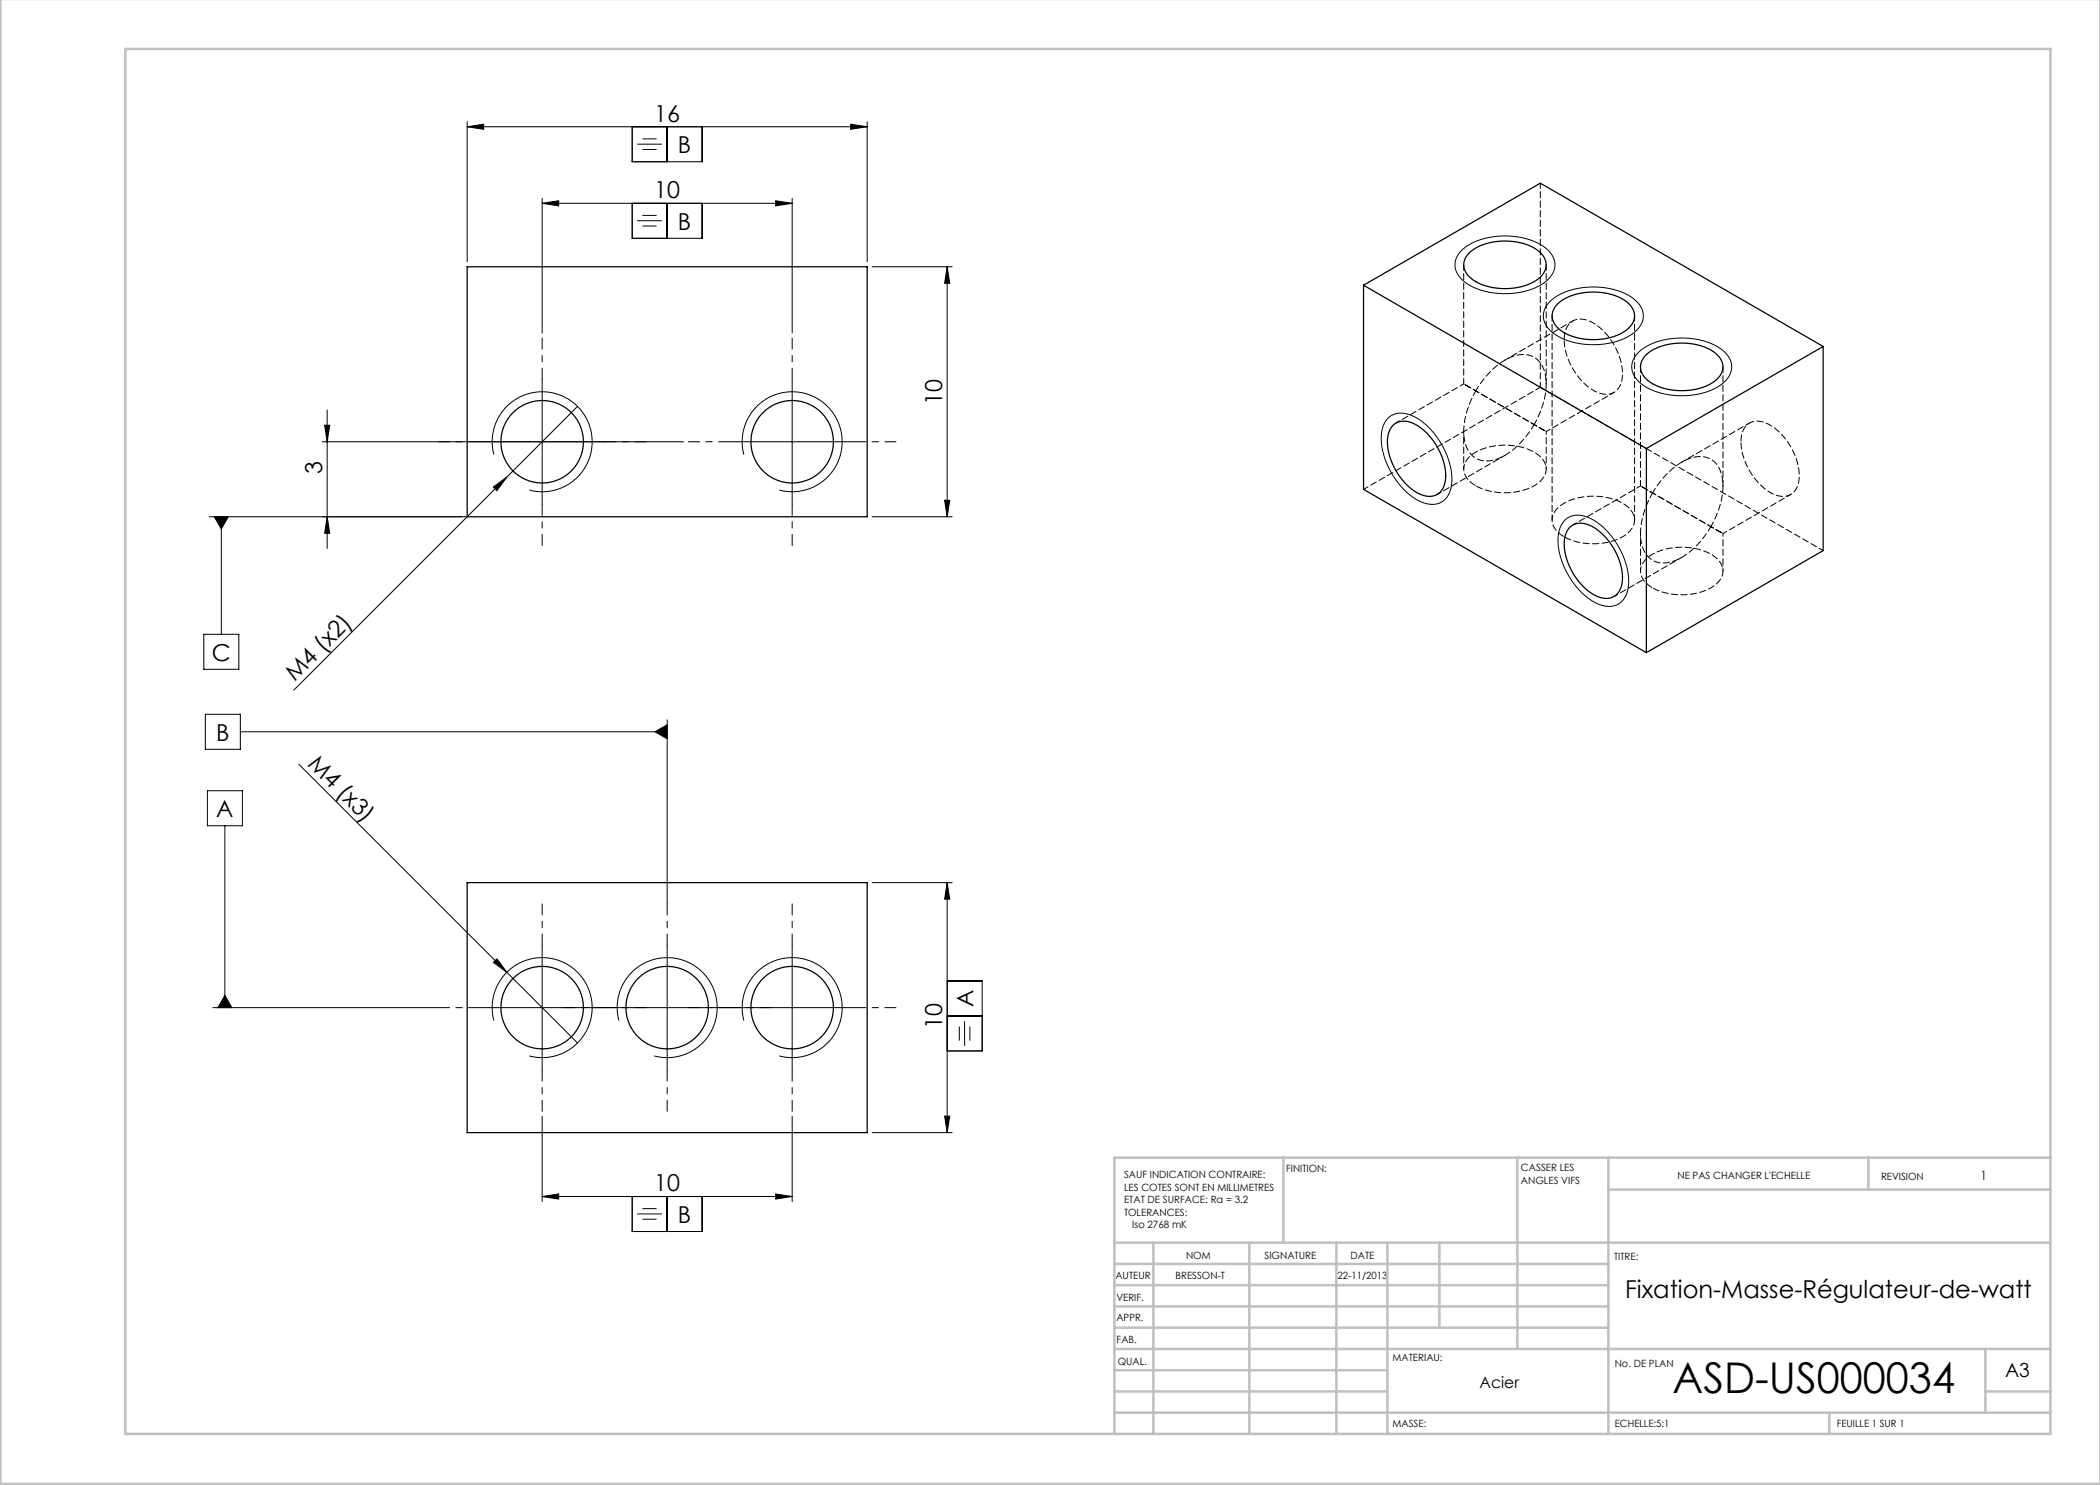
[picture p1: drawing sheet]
<svg xmlns="http://www.w3.org/2000/svg" width="420mm" height="297mm" viewBox="0 0 420 297" stroke-linecap="round" stroke-linejoin="round" font-family="sans-serif">
<g fill="none" stroke="#000" stroke-width=".2">
<path d="M93.4 25.4l3.3-.6v1.1zM93.4 24.4v28M93.4 25.4h80M108.4 39.7v26.9M126.4 25.4v7h14v-7M127.4 28.8h5M128.5 27.8h2.8M128.5 29.9h2.8M133.4 25.4v7M158.4 39.7v26.9M170.1 24.8l3.3 .6-3.3 .5zM173.4 24.4v28"/>
<path d="M108.4 40.7l3.3-.5v1zM108.4 40.7h50M126.4 40.7v7h14v-7M127.4 44.1h5M128.5 43.1h2.8M128.5 45.2h2.8M133.4 40.7v7M155.1 40.2l3.3 .5-3.3 .5zM174.4 53.4h16M189.4 53.4v50M189.4 53.4l.5 3.3h-1zM292.3 50.1a13.7 13.7 0 0 1 11.1-2.7 9.5 9.5 0 0 1 7.2 3.9 4.1 4.1 0 0 1-1.9 5.4 15.1 15.1 0 0 1-15.7-.2 3.9 3.9 0 0 1-.7-6.4z"/>
<path d="M108.4 75.9v25M158.4 75.9v25M310 60.3a13.7 13.7 0 0 1 11.1-2.7 9.5 9.5 0 0 1 7.1 3.9 4.1 4.1 0 0 1-1.9 5.4 15.1 15.1 0 0 1-15.6-.2 3.9 3.9 0 0 1-.7-6.4zM327.6 70.5a13.7 13.7 0 0 1 11.2-2.7 9.5 9.5 0 0 1 7.1 3.9 4.1 4.1 0 0 1-1.9 5.4 15.1 15.1 0 0 1-15.6-.2 3.9 3.9 0 0 1-.8-6.4zM64.4 88.4h72.3M64.9 85.1h1l-.5 3.3zM65.4 82v27.7M98.7 97.4l2.7-2-2 2.7zM98.8 90.9a10 10 0 0 1 8.8-12.5 10 10 0 0 1 10.8 10.8 10 10 0 0 1-12.6 8.8M115.5 81.3l-56.7 56.7M145.9 88.4h25M148.8 90.9a10 10 0 0 1 8.8-12.5 10 10 0 0 1 10.8 10.8 10 10 0 0 1-12.6 8.8"/>
<path d="M277.6 83.6a4.4 4.4 0 0 1 5.4-.2 15.2 15.2 0 0 1 7.3 13.5 4 4 0 0 1-6 3.5 15 15 0 0 1-8-13.8l.4-1.5zM41.9 103.4h51.5M42.9 103.4h2.8l-1.4 2.4zM44.3 103.4v23.5M65.4 103.4l.5 3.3h-1zM174.4 103.4h16M188.9 100.1h1l-.5 3.3zM312.9 104.1a4.4 4.4 0 0 1 5.5-.3 15.2 15.2 0 0 1 7.3 13.5 4 4 0 0 1-6.1 3.5 15 15 0 0 1-7.9-13.8l.5-1.8zM40.8 126.9h7v7h-7zM41.1 142.9h7v7h-7zM41.5 158.1h7v7h-7zM48.1 146.4h85.3"/>
<path d="M59.8 152.8l41.6 41.7M131 146.4l2.4-1.4v2.8zM133.4 144v36.8M45 165.1v36.4M174.4 176.5h16M189.4 176.5l.5 3.3h-1zM189.4 176.5v50M45 199.1l1.4 2.4h-2.8zM98.7 192.5l.7-.7 2 2.7zM101.4 194.5l14.1 14.1M108.4 189v25M133.4 189v25"/>
<path d="M158.4 189v25M189.4 196.2h7v14h-7M42.6 201.5h45.1M95.9 201.5h75M98.8 204.1a10 10 0 0 1 8.8-12.5 10 10 0 0 1 10.8 10.8 10 10 0 0 1-12.6 8.8M123.8 204.1a10 10 0 0 1 8.8-12.5 10 10 0 0 1 10.8 10.8 10 10 0 0 1-12.6 8.8M148.8 204.1a10 10 0 0 1 8.8-12.5 10 10 0 0 1 10.8 10.8 10 10 0 0 1-12.6 8.8M189.4 203.2h7M191.9 205.3v2.8M192.9 204.3v4.9M194 205.3v2.8M108.4 239.3l3.3-.5v1z"/>
<path d="M108.4 223.3v17M108.4 239.3h50M126.4 239.3v7h14v-7M133.4 239.3v7M155.1 238.8l3.3 .5-3.3 .5zM158.4 223.3v17M174.4 226.5h16M188.9 223.2h1l-.5 3.3zM127.4 242.8h5M128.5 241.7h2.8M128.5 243.8h2.8"/>
</g>
<g fill="none" stroke="#c0c0c0" stroke-width=".5">
<path d="M.1 -.1v296.9h419.9M25.1 9.8h385v277h-385zM256.7 231.5v17M303.5 231.5v38.3M321.7 231.5v55.3M321.7 237.9h88.4M373.7 231.5v6.4M410.1 231.5h-187.2v55.3M222.9 248.5h187.2M222.9 257h98.8M222.9 252.8h98.8M230.7 248.5v38.3"/>
<path d="M249.9 248.5v38.3M267.3 248.5v38.3M277.5 248.5v38.3M287.9 248.5v17M222.9 265.5h98.8M222.9 261.3h98.8M222.9 278.3h54.6M222.9 274h54.6M222.9 269.8h187.2M397.1 278.3h13M397.1 269.8v12.7M222.9 282.5h187.2"/>
<path d="M365.9 282.5v4.3"/>
</g>
<g fill="none" stroke="#000" stroke-width=".2" stroke-dasharray="30.5 1.3 1.3 1.3" stroke-dashoffset="28.3">
<path d="M108.4 75.9v-8.3M158.4 75.9v-8.3M95.9 88.4h-8.2M120.9 88.4h8.3M145.9 88.4h-8.2M170.9 88.4h8.3M108.4 100.9v8.2M158.4 100.9v8.2M108.4 189v-8.2M133.4 189v-8.2M158.4 189v-8.2M95.9 201.5h-8.2"/>
<path d="M108.4 214v8.3M120.9 201.5h8.3M120.9 201.5h-8.2M133.4 214v8.3M145.9 201.5h-8.2M145.9 201.5h8.3M158.4 214v8.3M170.9 201.5h8.3"/>
</g>
<g fill="#000">
<path d="M98.7 97.4l2.7-2-2 2.7zM98.7 192.5l.7-.7 2 2.7z"/>
<path d="M108.4 40.7l3.3-.5v1zM155.1 40.2l3.3 .5-3.3 .5zM93.4 25.4l3.3-.6v1.1zM170.1 24.8l3.3 .6-3.3 .5zM108.4 239.3l3.3-.5v1zM155.1 238.8l3.3 .5-3.3 .5z"/>
<path d="M64.9 85.1h1l-.5 3.3zM65.4 103.4l.5 3.3h-1zM189.4 53.4l.5 3.3h-1zM188.9 100.1h1l-.5 3.3z"/>
<path d="M42.9 103.4l1.4 2.4 1.4-2.4zM45 199.1l1.4 2.4h-2.8zM131 146.4l2.4 1.4v-2.8z"/>
<path d="M188.9 223.2h1l-.5 3.3zM189.4 176.5l.5 3.3h-1z"/>
</g>
<g fill="none" stroke="#000" stroke-width=".25">
<path d="M93.4 53.4h80v50h-80zM272.7 57l56.6 32.7M272.7 57l35.4-20.4 56.5 32.7M272.7 57v40.9l56.6 32.6M293.9 50.5a11.8 11.8 0 0 1 10.3-1.9 6.6 6.6 0 0 1 4.9 3.4 3.5 3.5 0 0 1-2 4.2 12.4 12.4 0 0 1-12.9-.6 3.2 3.2 0 0 1-.3-5.1zM311.6 60.7a11.8 11.8 0 0 1 10.3-1.9 6.6 6.6 0 0 1 4.8 3.4 3.5 3.5 0 0 1-1.9 4.2 12.4 12.4 0 0 1-13-.6 3.2 3.2 0 0 1-.2-5.1zM329.3 70.9a11.8 11.8 0 0 1 10.3-1.9 6.6 6.6 0 0 1 4.8 3.4 3.5 3.5 0 0 1-1.9 4.2 12.4 12.4 0 0 1-13-.6 3.2 3.2 0 0 1-.2-5.1zM364.6 69.3l-35.3 20.4M364.6 69.3v40.8l-35.3 20.4M278.7 84.9a4 4 0 0 1 4.9 .3 12.5 12.5 0 0 1 5.4 11.1 3.3 3.3 0 0 1-4.9 2.6 12.3 12.3 0 0 1-6.5-11.7l.3-1.1zM329.3 89.7v40.8M314.1 105.3a4 4 0 0 1 4.8 .3 12.5 12.5 0 0 1 5.5 11.1 3.3 3.3 0 0 1-4.9 2.6 12.3 12.3 0 0 1-6.6-11.7l.4-1.1z"/>
<path d="M93.4 176.5h80v50h-80z"/>
<circle cx="108.4" cy="88.4" r="8.2"/>
<circle cx="158.4" cy="88.4" r="8.2"/>
<circle cx="108.4" cy="201.5" r="8.3"/>
<circle cx="133.4" cy="201.5" r="8.3"/>
<circle cx="158.4" cy="201.5" r="8.2"/>
</g>
<path d="M308.1 36.6v40.9M292.7 53v23.8M309.2 76.8v-23.8M310.4 63.2v40.8M328.1 73.4v23.8M272.7 97.9l35.4-20.4M306.8 84.9a14.9 14.9 0 0 0 2.2-10.4 4.5 4.5 0 0 0-6.5-3.2 15.4 15.4 0 0 0-7.3 6.9M306.8 84.9a14.9 14.9 0 0 1-7.9 7.1 4.5 4.5 0 0 1-6-4.1 15.4 15.4 0 0 1 2.3-9.7M344.6 97.2v-23.8M326.9 104v-40.8M342.2 105.3a14.9 14.9 0 0 0 2.1-10.4 4.5 4.5 0 0 0-6.5-3.2 15.4 15.4 0 0 0-7.3 6.9M342.2 105.3a14.9 14.9 0 0 1-8 7.1 4.5 4.5 0 0 1-6-4 15.4 15.4 0 0 1 2.3-9.8" fill="none" stroke="#000" stroke-width=".2" stroke-dasharray="1.3 .6" stroke-dashoffset=".2"/>
<path d="M295.2 78.2l-2.5-1.4 14.1 8.1M295.2 78.2l14 8.1-2.4-1.4M330.5 98.6l-2.4-1.4 14.1 8.1M330.5 98.6l14.1 8.1-2.4-1.4" fill="none" stroke="#000" stroke-width=".2" stroke-dasharray="1.3 .6" stroke-dashoffset=".6"/>
<path d="M312.8 68a3.6 3.6 0 0 1 3-4.2 8 8 0 0 1 6.3 4 11.1 11.1 0 0 1 2.2 8.7 3.2 3.2 0 0 1-4.8 2 12.6 12.6 0 0 1-6.7-10.5M295.2 97.2a12.6 12.6 0 0 0 12.4-.6 3.3 3.3 0 0 0-.2-5.8 12.5 12.5 0 0 0-13 .1 3.3 3.3 0 0 0 .2 5.9l.6 .4M348.2 88.4a3.6 3.6 0 0 1 2.9-4.2 8 8 0 0 1 6.3 4 11.1 11.1 0 0 1 2.2 8.7 3.2 3.2 0 0 1-4.7 2 12.6 12.6 0 0 1-6.7-10.5M312.8 107.4a12.6 12.6 0 0 0 12.5-.5 3.3 3.3 0 0 0-.3-5.9 12.5 12.5 0 0 0-12.9 .1 3.3 3.3 0 0 0 .2 5.9l.5 .4M330.5 117.6a12.6 12.6 0 0 0 12.5-.5 3.3 3.3 0 0 0-.3-5.9 12.5 12.5 0 0 0-13 .1 3.3 3.3 0 0 0 .3 5.9l.5 .4" fill="none" stroke="#000" stroke-width=".2" stroke-dasharray="1.3 .6" stroke-dashoffset="-.2"/>
<path d="M292.7 76.8l-13.5 7.8M308.1 77.5l56.5 32.6M314.5 64.2l-13.5 7.8M287.4 98.9l13.6-7.8M309.2 86.3l13.6-7.8M328.1 97.2l-13.6 7.8M349.9 84.6l-13.6 7.8M322.8 119.3l13.5-7.8M344.6 106.7l13.5-7.8" fill="none" stroke="#000" stroke-width=".2" stroke-dasharray="1.3 .6" stroke-dashoffset=".4"/>
<path d="M292.7 86.3v7.5M309.2 93.8v-7.5M328.1 106.7v7.5M344.6 114.2v-7.5" fill="none" stroke="#000" stroke-width=".2" stroke-dasharray="1.3 .6" stroke-dashoffset=".7"/>
<text font-size="8.5" x="334.5" y="278.5">ASD-US000034</text>
<text font-size="4.9" x="325" y="259.7">Fixation-Masse-Régulateur-de-watt</text>
<g font-size="4.7">
<text x="130.8" y="24.3">16</text>
<text x="135.6" y="30.6">B</text>
<text x="130.8" y="39.6">10</text>
<text x="135.6" y="45.9">B</text>
<text x="188.4" y="80.9" transform="rotate(-90 188.4 80.9)">10</text>
<text x="64.4" y="94.8" transform="rotate(-90 64.4 94.8)">3</text>
<text x="42.4" y="132.1">C</text>
<text x="59" y="136.4" transform="rotate(-45 59 136.4)">M4 (x2)</text>
<text x="43.2" y="148.1">B</text>
<text x="61.4" y="153" transform="rotate(45 61.4 153)">M4 (x3)</text>
<text x="43.3" y="163.4">A</text>
<text x="194.7" y="201.4" transform="rotate(-90 194.7 201.4)">A</text>
<text x="188.4" y="205.8" transform="rotate(-90 188.4 205.8)">10</text>
<text x="130.8" y="238.3">10</text>
<text x="135.6" y="244.6">B</text>
</g>
<text font-size="3.9" x="401" y="275.4">A3</text>
<text font-size="3.2" x="295.9" y="277.7">Acier</text>
<text font-size="2.5" x="396.1" y="235.9">1</text>
<g font-size="2">
<text x="224.8" y="235.6">SAUF INDICATION CONTRAIRE:</text>
<text x="224.8" y="238.1">LES COTES SONT EN MILLIMETRES</text>
<text x="257.2" y="234.4">FINITION:</text>
<text x="304.2" y="234.3">CASSER LES</text>
<text x="304.2" y="236.8">ANGLES VIFS</text>
<text x="335.5" y="235.8">NE PAS CHANGER L'ECHELLE</text>
<text x="376.2" y="236">REVISION</text>
<text x="224.8" y="240.6">ETAT DE SURFACE: Ra = 3.2</text>
<text x="224.8" y="243.1">TOLERANCES:</text>
<text x="226.5" y="245.6">Iso 2768 mK</text>
<text x="237.2" y="251.8">NOM</text>
<text x="252.9" y="251.7">SIGNATURE</text>
<text x="270.1" y="251.7">DATE</text>
<text x="223.1" y="255.9">AUTEUR</text>
<text x="235.1" y="255.9">BRESSON-T</text>
<text x="267.5" y="255.7">22-11/2013</text>
<text x="322.8" y="252">TITRE:</text>
<text x="223.3" y="260.1">VERIF.</text>
<text x="223.3" y="264.2">APPR.</text>
<text x="223.3" y="268.6">FAB.</text>
<text x="223.5" y="272.9">QUAL.</text>
<text x="278.5" y="272.3">MATERIAU:</text>
<text x="323" y="273.4">No. DE PLAN</text>
<text x="278.5" y="285.3">MASSE:</text>
<text x="323" y="285.4">ECHELLE:5:1</text>
<text x="367.4" y="285.4">FEUILLE 1 SUR 1</text>
</g>
</svg>
